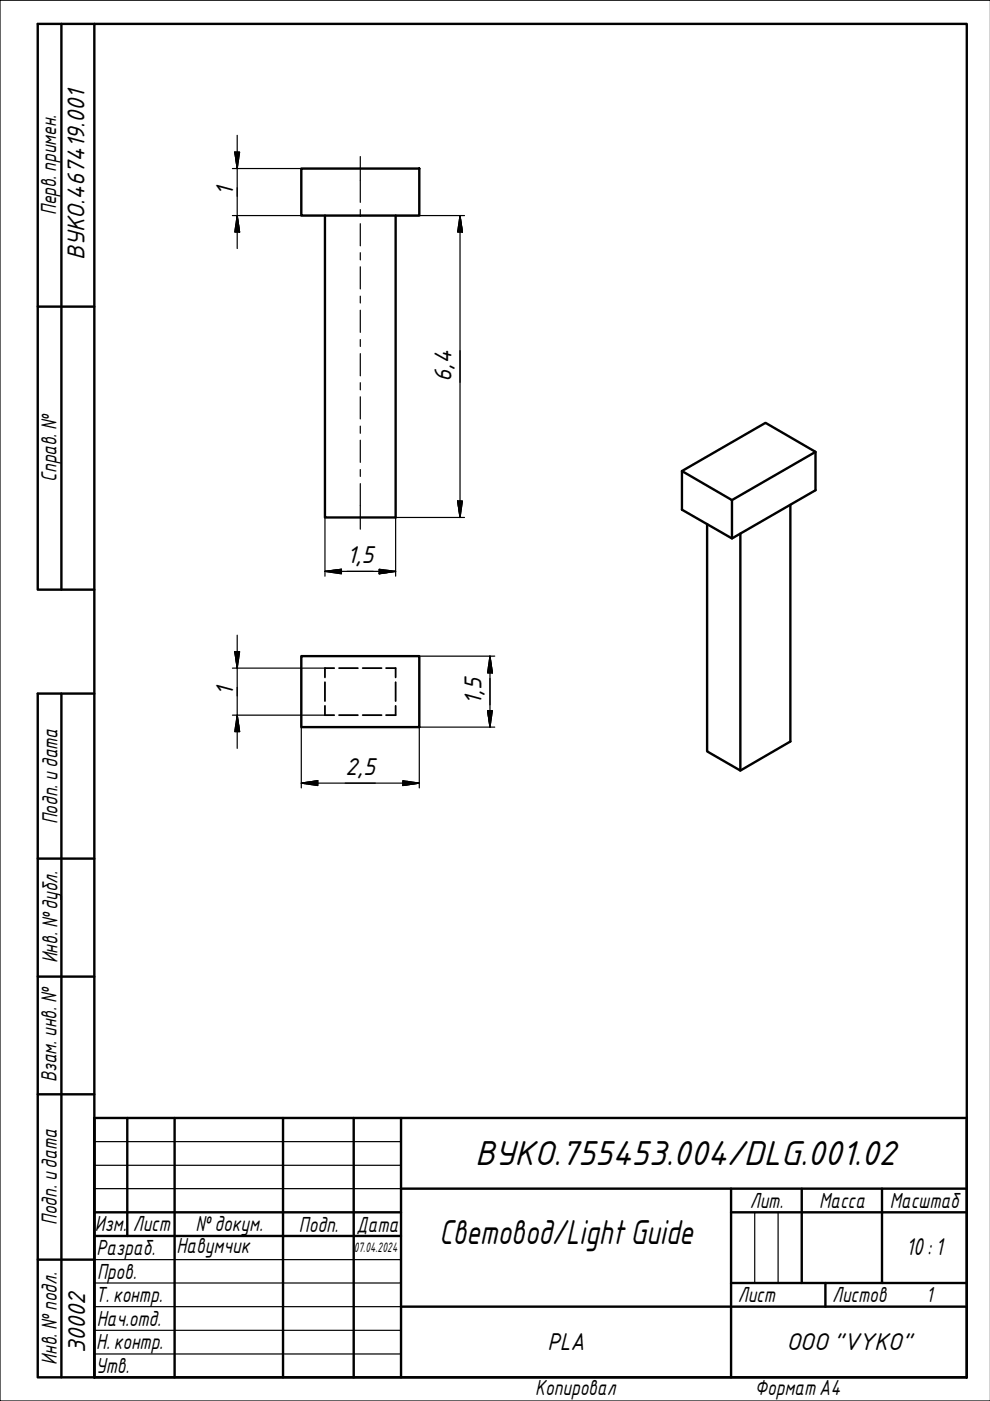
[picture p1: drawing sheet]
<svg xmlns="http://www.w3.org/2000/svg" width="210mm" height="297mm" viewBox="0 0 210 297" stroke-linecap="round" stroke-linejoin="round" font-family="sans-serif">
<path d="M63.9 35.7h25v10h-25zM68.9 45.7v64h15v-64M144.6 99.9l17.7-10.3 10.6 6.2v8.1l-17.7 10.3-10.6-6.1zM144.6 99.9l10.6 6.1v8.2M172.9 95.8l-17.7 10.2M157 113.1v50.3M167.6 107v50.2l-10.6 6.2-7.1-4.1v-48.2M63.9 139.1h25v15.1h-25z" fill="none" stroke="#000" stroke-width=".51"/>
<path d="M68.9 144.6v4M68.9 149.7v1.9h2M70.9 141.7h-2v1.9M71.9 141.7h4M71.9 151.6h4M76.9 141.7h4M76.9 151.6h4M81.9 141.7h2v1.9M83.9 149.7v1.9h-2M83.9 144.6v4" fill="none" stroke="#000" stroke-width=".38"/>
<g fill="none" stroke="#000" stroke-width=".51">
<path d="M20 237h185v55h-185zM27 237v25.1M37 237v55M60 237v55M75 237v55M85 237v55M20 257h65M85 252h120M155 257h50M155 252v40M170 252v20M187 252v20"/>
<path d="M20 262.1h65M85 277h120M155 272h50M175 272v5"/>
</g>
<path d="M20 242h65M20 247.1h65M20 252h65M160 257v15M165 257v15M20 267.1h65M20 272h65M20 277h65M20 282.1h65M20 287.1h65" fill="none" stroke="#000" stroke-width=".25"/>
<path d="M210 0h-210v297h210" fill="none" stroke="#000" stroke-width=".25"/>
<path d="M20 5.1h185v286.9h-185z" fill="none" stroke="#000" stroke-width=".51"/>
<g fill="none" stroke="#000" stroke-width=".25">
<path d="M49.3 35.7h14.6M49.8 32.2h1l-.5 3.5zM50.3 28.7v24M49.3 45.7h14.6M50.3 45.7l.5 3.5h-1zM83.9 45.7h14.6M97.5 45.7l.5 3.5h-1zM97.5 45.7v64M68.9 109.7v12.5M97 106.2h1l-.5 3.5zM98.5 109.7h-14.6v12.5M49.8 138.2h1l-.5 3.5z"/>
<path d="M50.3 134.7v24M68.9 121.1l3.5-.4v1zM68.9 121.1h15M80.4 120.7l3.5 .4-3.5 .6zM88.9 139.1h16M103.9 139.1l.5 3.6h-1zM103.9 139.1v15.1M49.3 141.7h19.6M49.3 151.6h19.6M50.3 151.6l.5 3.5h-1zM63.9 154.2v12.9M103.4 150.7h1l-.5 3.5z"/>
<path d="M104.9 154.2h-16v12.9M63.9 166l3.5-.5v1zM63.9 166h25M85.4 165.5l3.5 .5-3.5 .5z"/>
</g>
<g fill="#000" stroke="#000" stroke-width=".25">
<path d="M49.8 32.2l.5 3.5zM49.8 32.2h1l-.5 3.5zM50.3 45.7l.5 3.5zM50.3 45.7l.5 3.5h-1zM97.5 45.7l.5 3.5zM97.5 45.7l.5 3.5h-1zM97 106.2l.5 3.5zM97 106.2h1l-.5 3.5zM49.8 138.2l.5 3.5zM49.8 138.2h1l-.5 3.5zM68.9 121.1l3.5-.4zM68.9 121.1l3.5-.4v1z"/>
<path d="M80.4 121.7l3.5-.6zM80.4 120.7l3.5 .4-3.5 .6zM50.3 151.6l.5 3.5zM50.3 151.6l.5 3.5h-1zM103.4 150.7l.5 3.5zM103.4 150.7h1l-.5 3.5zM103.9 139.1l.5 3.6zM103.9 139.1l.5 3.6h-1zM63.9 166l3.5-.5zM63.9 166l3.5-.5v1zM85.4 166.5l3.5-.5zM85.4 165.5l3.5 .5-3.5 .5z"/>
</g>
<g fill="none" stroke="#000" stroke-width=".25">
<path d="M76.4 33.2v9.7M76.4 44.4v1.5M76.4 47.4v4.7M76.4 53.6v1.5M76.4 56.6v4.7M76.4 62.8v1.4M76.4 65.8v4.7M76.4 72v1.5M76.4 75v4.7M76.4 81.1v1.6M76.4 84.1v4.7M76.4 90.3v1.6"/>
<path d="M76.4 93.3v4.7M76.4 99.6v1.4M76.4 102.5v9.7"/>
</g>
<path d="M13 5.1v119.9M20 5.1h-12v119.9h12M8 65h12M13 147.1v144.9M20 147.1h-12v144.9h12M8 182h12M8 207.1h12M8 232h12M8 267.1h12" fill="none" stroke="#000" stroke-width=".51"/>
<g font-size="7">
<text x="100.8" y="246.9">ВУКО.755453.004/DLG.001.02</text>
<text x="93.1" y="263.8">Световод/LightGuide</text>
</g>
<g font-size="5">
<text x="49.4" y="41.6" transform="rotate(-90 49.4 41.6)">1</text>
<text x="17.9" y="55" transform="rotate(-90 17.9 55)">ВУКО.467419.001</text>
<text x="95.8" y="81.1" transform="rotate(-90 95.8 81.1)">6,4</text>
<text x="73.5" y="119.4">1,5</text>
<text x="49.4" y="147.6" transform="rotate(-90 49.4 147.6)">1</text>
<text x="102.1" y="149.5" transform="rotate(-90 102.1 149.5)">1,5</text>
<text x="73.2" y="164.3">2,5</text>
<text x="192.2" y="266.2">10:1</text>
<text x="18" y="286.9" transform="rotate(-90 18 286.9)">30002</text>
<text x="116.1" y="286.3">PLA</text>
<text x="166.8" y="286.2">OOO &quot;VYKO&quot;</text>
</g>
<g font-size="4.4">
<text x="11.9" y="45.6" transform="rotate(-90 11.9 45.6)">Перв. примен.</text>
<text x="12" y="102.2" transform="rotate(-90 12 102.2)">Справ. №</text>
<text x="12.2" y="174.8" transform="rotate(-90 12.2 174.8)">Подп. идата</text>
<text x="12.2" y="204.3" transform="rotate(-90 12.2 204.3)">Инв. №дубл.</text>
<text x="12" y="229.5" transform="rotate(-90 12 229.5)">Взам. инв. №</text>
<text x="159" y="256.1">Лит.</text>
<text x="173.7" y="256.1">Масса</text>
<text x="188.7" y="256.1">Масштаб</text>
<text x="12.1" y="259.8" transform="rotate(-90 12.1 259.8)">Подп. идата</text>
<text x="20.1" y="261.1">Изм.</text>
<text x="28.2" y="261.1">Лист</text>
<text x="41.5" y="261">№докум.</text>
<text x="63.4" y="261.2">Подп.</text>
<text x="75.6" y="261.2">Дата</text>
<text x="20.4" y="266.1">Разраб.</text>
<text x="37.4" y="265.7">Навумчик</text>
<text x="20.6" y="271.1">Пров.</text>
<text x="20.3" y="276.1">Т. контр.</text>
<text x="20.5" y="281.1">Нач.отд.</text>
<text x="156.5" y="276.1">Лист</text>
<text x="176.5" y="276.1">Листов</text>
<text x="196.3" y="276">1</text>
<text x="20.4" y="286.1">Н. контр.</text>
<text x="12.1" y="289.4" transform="rotate(-90 12.1 289.4)">Инв. №подл.</text>
<text x="20.3" y="291.1">Утв.</text>
<text x="113.5" y="295.8">Копировал</text>
<text x="160" y="295.7">ФорматA4</text>
</g>
<text font-size="2.8" x="75" y="265.5">07.04.2024</text>
</svg>
